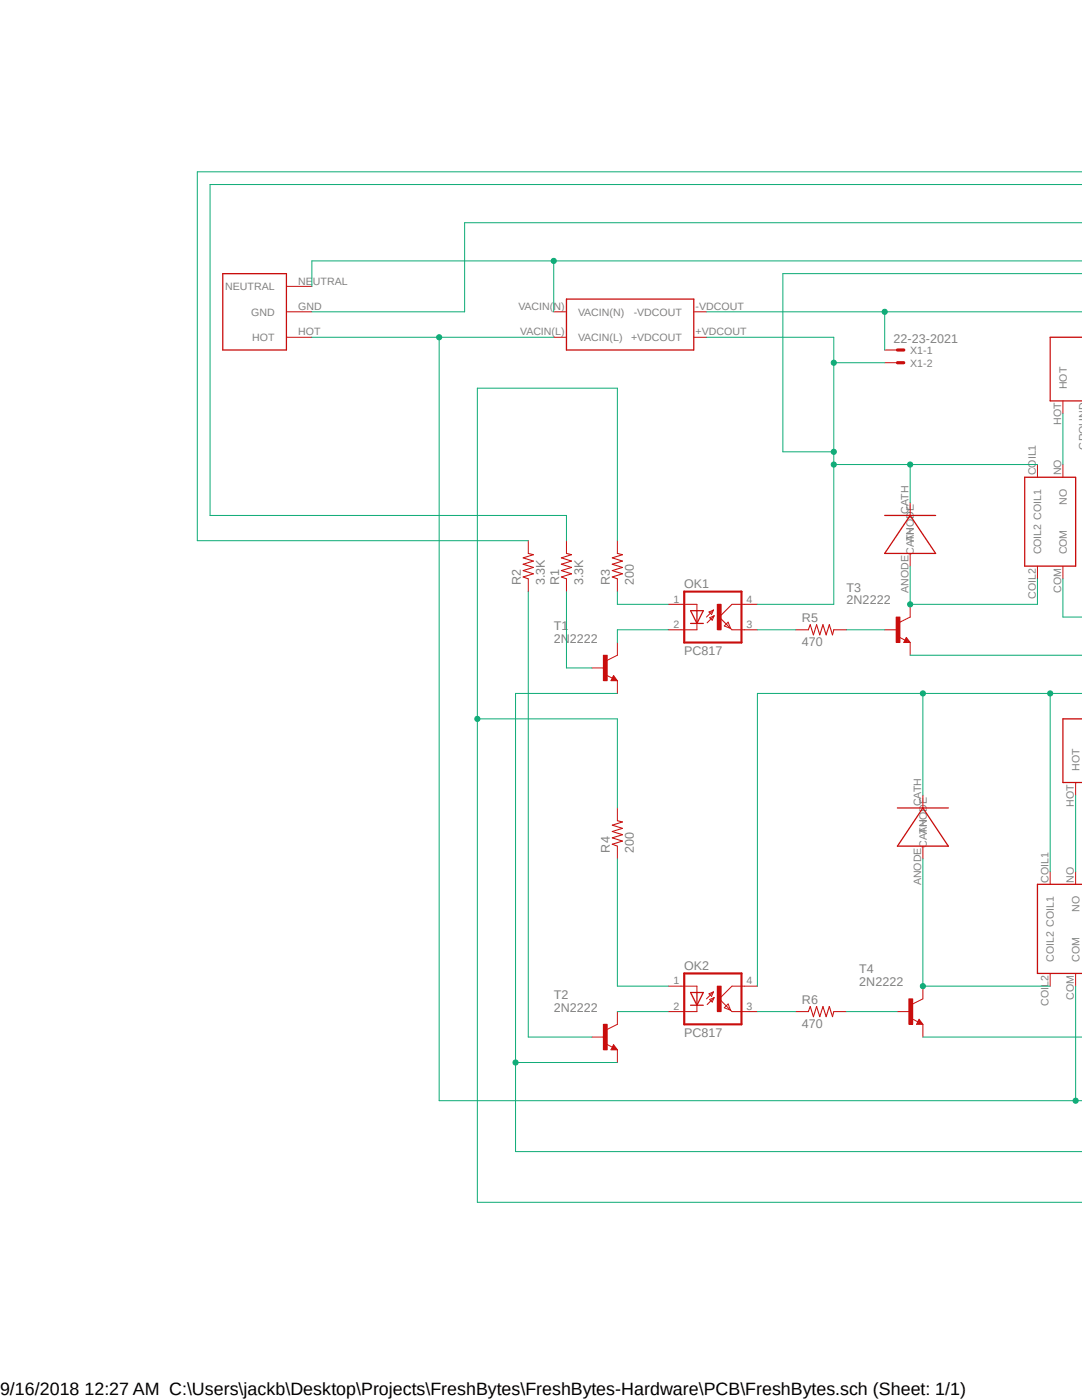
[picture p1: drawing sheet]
<svg xmlns="http://www.w3.org/2000/svg" width="216mm" height="279mm" viewBox="0 0 216 279" stroke-linecap="round" stroke-linejoin="round" font-family="sans-serif">
<path d="M39.3 34.2l176.6 63.9M215.9 176.2l-176.6 63.9" fill="none" stroke="#fff" stroke-width=".2"/>
<path d="M105.4 110.4l1 .3-2 .6 2 .7-2 .6 2 .6-2 .7 2 .6-2 .6 1 .4M113 110.4l1 .3-2 .6 2 .7-2 .6 2 .6-2 .7 2 .6-2 .6 1 .4M123.2 110.4l1 .3-2 .6 2 .7-2 .6 2 .6-2 .7 2 .6-2 .6 1 .4M123.2 163.8l1 .2-2 .7 2 .6-2 .6 2 .7-2 .6 2 .7-2 .6 1 .4" fill="none" stroke="#c90d0c" stroke-width=".21"/>
<path d="M105.4 107.9v2.5M105.4 115.5v2.6M113 107.9v2.5M113 115.5v2.6M123.2 107.9v2.5M123.2 115.5v2.6M120.9 134.7l1.3 .6M122.4 134.8l.8 1h-1.3zM123.2 130.8l-2 1M123.2 161.2v2.6M123.2 168.9v2.5" fill="none" stroke="#c90d0c" stroke-width=".2"/>
<path d="M122.4 135.3l.2 .3h-.4l.2-.5 .5 .6h-.7" fill="none" stroke="#c90d0c" stroke-width=".25"/>
<path d="M120.4 130.8h.8v5h-.8z" fill-rule="evenodd" fill="#c90d0c"/>
<path d="M118.1 133.3h2.5M120.4 130.8h.8v5h-.8zM123.2 128.2v2.6M123.2 135.8v2.6M120.9 208.4l1.3 .6M122.4 208.5l.8 1h-1.3zM123.2 204.4l-2 1" fill="none" stroke="#c90d0c" stroke-width=".2"/>
<path d="M122.4 209l.2 .3h-.4l.2-.6 .5 .7h-.7" fill="none" stroke="#c90d0c" stroke-width=".25"/>
<path d="M120.4 204.4h.8v5.1h-.8z" fill-rule="evenodd" fill="#c90d0c"/>
<path d="M179.4 127.1l1.2 .7M180.8 127.2l.8 1h-1.3zM181.6 123.1l-2 1.1M118.1 207h2.5M120.4 204.4h.8v5.1h-.8zM123.2 201.9v2.5M123.2 209.5v2.5" fill="none" stroke="#c90d0c" stroke-width=".2"/>
<path d="M180.8 127.7l.2 .3h-.4l.2-.5 .6 .6h-.8" fill="none" stroke="#c90d0c" stroke-width=".25"/>
<path d="M178.8 123.1h.8v5.1h-.8z" fill-rule="evenodd" fill="#c90d0c"/>
<path d="M176.5 125.7h2.6M178.8 123.1h.8v5.1h-.8zM181.6 120.6v2.5M181.6 128.2v2.6M184.1 199.3l-2 1.1M181.9 203.3l1.2 .6M183.4 203.4l.7 1h-1.2z" fill="none" stroke="#c90d0c" stroke-width=".2"/>
<path d="M183.4 203.9l.1 .3h-.4l.3-.5 .5 .6h-.8" fill="none" stroke="#c90d0c" stroke-width=".25"/>
<path d="M181.4 199.3h.7v5.1h-.7z" fill-rule="evenodd" fill="#c90d0c"/>
<g fill="none" stroke="#c90d0c" stroke-width=".2">
<path d="M135.9 120.6h3.2v1.3M139.1 124.4v1.3h-3.2M141.5 122.1l.9-.3-.4 .8zM141.6 123.3l.9-.4-.4 .9zM142.4 121.8l-1.4 1.3M142.5 122.9l-1.4 1.4M145.3 124.2l.5 1.2-1.3-.5zM148.6 120.6h-2.6l-2.5 2.5 2.5 2.6h2.6M158.7 125.7h2.6M166.4 125.7h2.5M181.4 199.3h.7v5.1h-.7zM184.1 196.8v2.5"/>
<path d="M158.7 201.9h2.6M166.4 201.9h2.5M179.1 201.9h2.5M184.1 204.4v2.6"/>
</g>
<path d="M161.3 125.7l.4-1 .6 2 .6-2 .7 2 .6-2 .6 2 .7-2 .6 2 .3-1M161.3 201.9l.4-1 .6 2 .6-2 .7 2 .6-2 .6 2 .7-2 .6 2 .3-1" fill="none" stroke="#c90d0c" stroke-width=".21"/>
<path d="M137.8 121.9h2.5l-1.2 2.5zM137.8 124.4h2.5M139.1 121.9v2.5" fill="none" stroke="#c90d0c" stroke-width=".25"/>
<path d="M136.5 118.1h11.5v10.1h-11.5z" fill="none" stroke="#c90d0c" stroke-width=".42"/>
<path d="M143.1 120.6h.8v5.1h-.8z" fill-rule="evenodd" fill="#c90d0c"/>
<g fill="none" stroke="#c90d0c" stroke-width=".2">
<path d="M133.3 120.6h2.6M133.3 125.7h2.6M143.1 120.6h.8v5.1h-.8zM148.6 120.6h2.5M148.6 125.7h2.5M135.9 196.8h3.2v1.3M141.5 198.3l.9-.3-.4 .8zM141.6 199.5l.9-.4-.4 .9zM142.4 198l-1.4 1.3M142.5 199.1l-1.4 1.4M148.6 196.8h-2.6l-2.5 2.5 2.5 2.6h2.6M139.1 200.6v1.3h-3.2"/>
<path d="M144.5 201.1l.8-.7 .5 1.2z"/>
</g>
<path d="M137.8 198.1h2.5l-1.2 2.5zM139.1 198.1v2.5M137.8 200.6h2.5" fill="none" stroke="#c90d0c" stroke-width=".25"/>
<path d="M136.5 194.3h11.5v10.1h-11.5z" fill="none" stroke="#c90d0c" stroke-width=".42"/>
<path d="M143.1 196.8h.8v5.1h-.8z" fill-rule="evenodd" fill="#c90d0c"/>
<g fill="none" stroke="#c90d0c" stroke-width=".2">
<path d="M57.1 57.1h5.1M57.1 62.2h5.1M57.1 67.3h5.1M110.5 62.2h2.5M110.5 67.3h2.5M138.4 62.2h2.6M138.4 67.3h2.6M176.5 69.8h2.6M176.5 72.4h2.6M207 92.7v2.5M212.1 80v2.5M212.1 92.7v2.5"/>
<path d="M181.6 100.3v2.6M181.6 110.4v2.6M207 113v2.5M212.1 113v2.5M184.1 158.7v2.5M214.6 156.2v2.5M184.1 168.9v2.5M209.5 173.9v2.6M214.6 173.9v2.6M133.3 196.8h2.6M143.1 196.8h.8v5.1h-.8zM148.6 196.8h2.5"/>
<path d="M209.5 194.3v2.5M214.6 194.3v2.5M133.3 201.9h2.6M148.6 201.9h2.5"/>
</g>
<path d="M44.4 54.6h12.7v15.2h-12.7zM113 59.7h25.4v10.1h-25.4zM215.9 67.3h-6.4v12.7h6.4M204.5 95.2h10.1v17.8h-10.1zM176.5 102.9h10.2M181.6 102.9l5.1 7.5h-10.2zM215.9 143.5h-3.8v12.7h3.8M179.1 161.2h10.1M184.1 161.2l5.1 7.7h-10.1zM215.9 176.5h-8.9v17.8h8.9" fill="none" stroke="#c90d0c" stroke-width=".25"/>
<path d="M179.1 69.8h1.2M179.1 72.4h1.2" fill="none" stroke="#c90d0c" stroke-width=".64"/>
<path d="M215.9 34.3h-176.5v73.6h66M113 118.1v15.2h5.1M123.2 118.1v2.5h10.1M123.2 138.4h-20.3v91.4M133.3 125.7h-10.1v2.5M102.9 212h20.3" fill="none" stroke="#0dab76" stroke-width=".2"/>
<circle cx="102.9" cy="212" r=".51" fill="#0dab76"/>
<g fill="none" stroke="#0dab76" stroke-width=".2">
<path d="M105.4 118.1v88.9h12.7M151.1 125.7h7.6M168.9 125.7h7.6M123.2 171.4v25.4h10.1M184.1 171.4v25.4h25.4M123.2 201.9h10.1M151.1 201.9h7.6M168.9 201.9h10.2M102.9 229.8h113"/>
<circle cx="102.9" cy="212" r=".51"/>
</g>
<circle cx="184.1" cy="196.8" r=".51" fill="#0dab76"/>
<g fill="none" stroke="#0dab76" stroke-width=".2">
<path d="M181.6 113v7.6h25.4v-5.1"/>
<circle cx="184.1" cy="196.8" r=".51"/>
</g>
<circle cx="181.6" cy="120.6" r=".51" fill="#0dab76"/>
<g fill="none" stroke="#0dab76" stroke-width=".2">
<path d="M166.4 67.3v53.3h-15.3M166.4 92.7h40.6M181.6 92.7v7.6"/>
<circle cx="181.6" cy="120.6" r=".51"/>
</g>
<circle cx="181.6" cy="92.7" r=".51" fill="#0dab76"/>
<circle cx="181.6" cy="92.7" r=".51" fill="none" stroke="#0dab76" stroke-width=".2"/>
<circle cx="166.4" cy="92.7" r=".51" fill="#0dab76"/>
<g fill="none" stroke="#0dab76" stroke-width=".2">
<path d="M156.2 90.2h10.2"/>
<circle cx="166.4" cy="92.7" r=".51"/>
</g>
<circle cx="166.4" cy="90.2" r=".51" fill="#0dab76"/>
<g fill="none" stroke="#0dab76" stroke-width=".2">
<path d="M215.9 54.6h-59.7v35.6M184.1 138.4v20.3M215.9 138.4h-64.8v58.4"/>
<circle cx="166.4" cy="90.2" r=".51"/>
</g>
<circle cx="184.1" cy="138.4" r=".51" fill="#0dab76"/>
<g fill="none" stroke="#0dab76" stroke-width=".2">
<path d="M209.5 138.4v35.5"/>
<circle cx="184.1" cy="138.4" r=".51"/>
</g>
<circle cx="209.5" cy="138.4" r=".51" fill="#0dab76"/>
<g fill="none" stroke="#0dab76" stroke-width=".2">
<path d="M141 67.3h25.4M166.4 72.4h10.1"/>
<circle cx="209.5" cy="138.4" r=".51"/>
</g>
<circle cx="166.4" cy="72.4" r=".51" fill="#0dab76"/>
<g fill="none" stroke="#0dab76" stroke-width=".2">
<path d="M141 62.2h74.9M176.5 62.2v7.6M181.6 130.8h34.3M184.1 207h31.8"/>
<circle cx="166.4" cy="72.4" r=".51"/>
</g>
<circle cx="176.5" cy="62.2" r=".51" fill="#0dab76"/>
<g fill="none" stroke="#0dab76" stroke-width=".2">
<path d="M62.2 67.3h48.3M87.6 67.3v152.4M212.1 82.5v10.2M214.6 158.7v15.2"/>
<circle cx="176.5" cy="62.2" r=".51"/>
</g>
<circle cx="87.6" cy="67.3" r=".51" fill="#0dab76"/>
<g fill="none" stroke="#0dab76" stroke-width=".2">
<path d="M214.6 196.8v22.9M87.6 219.7h128.3"/>
<circle cx="87.6" cy="67.3" r=".51"/>
</g>
<circle cx="214.6" cy="219.7" r=".51" fill="#0dab76"/>
<g fill="none" stroke="#0dab76" stroke-width=".2">
<path d="M62.2 52.1h153.7M110.5 52.1v10.1M212.1 115.5v7.6h3.8"/>
<circle cx="214.6" cy="219.7" r=".51"/>
</g>
<circle cx="110.5" cy="52.1" r=".51" fill="#0dab76"/>
<g fill="none" stroke="#0dab76" stroke-width=".2">
<path d="M215.9 36.8h-174v66.1h71.1v5M62.2 52.1v5M215.9 44.4h-123.2v17.8h-30.5M123.2 107.9v-30.4h-28v162.4M95.2 143.5h28v17.7"/>
<circle cx="110.5" cy="52.1" r=".51"/>
</g>
<circle cx="95.2" cy="143.5" r=".51" fill="#0dab76"/>
<g fill="none" stroke="#0dab76" stroke-width=".2">
<path d="M95.2 239.9h120.7"/>
<circle cx="95.2" cy="143.5" r=".51"/>
</g>
<text font-size="3.6" x="0" y="278.4">9/16/2018 12:27 AM C:\Users\jackb\Desktop\Projects\FreshBytes\FreshBytes-Hardware\PCB\FreshBytes.sch (Sheet: 1/1)</text>
<g font-size="2.5" fill="#808080">
<text x="178.3" y="68.5">22-23-2021</text>
<text x="103.9" y="116.8" transform="rotate(-90 103.9 116.8)">R2</text>
<text x="108.7" y="116.8" transform="rotate(-90 108.7 116.8)">3.3K</text>
<text x="111.6" y="116.8" transform="rotate(-90 111.6 116.8)">R1</text>
<text x="116.3" y="116.8" transform="rotate(-90 116.3 116.8)">3.3K</text>
<text x="121.7" y="116.8" transform="rotate(-90 121.7 116.8)">R3</text>
<text x="126.5" y="116.8" transform="rotate(-90 126.5 116.8)">200</text>
<text x="136.5" y="117.4">OK1</text>
<text x="168.9" y="118.1">T3</text>
<text x="110.5" y="125.7">T1</text>
<text x="160" y="124.2">R5</text>
<text x="168.9" y="120.6">2N2222</text>
<text x="110.5" y="128.2">2N2222</text>
<text x="136.5" y="130.8">PC817</text>
<text x="160" y="129">470</text>
<text x="121.7" y="170.1" transform="rotate(-90 121.7 170.1)">R4</text>
<text x="126.5" y="170.1" transform="rotate(-90 126.5 170.1)">200</text>
<text x="136.5" y="193.6">OK2</text>
<text x="171.5" y="196.8">2N2222</text>
<text x="171.5" y="194.3">T4</text>
<text x="110.5" y="201.9">2N2222</text>
<text x="110.5" y="199.4">T2</text>
<text x="160" y="200.4">R6</text>
<text x="136.5" y="207">PC817</text>
<text x="160" y="205.2">470</text>
</g>
<g font-size="2.1" fill="#808080">
<text x="45" y="57.9">NEUTRAL</text>
<text x="59.5" y="56.8">NEUTRAL</text>
<text x="50.1" y="63">GND</text>
<text x="59.5" y="61.8">GND</text>
<text x="103.5" y="61.8">VACIN(N)</text>
<text x="115.4" y="63">VACIN(N)</text>
<text x="126.4" y="63">-VDCOUT</text>
<text x="138.8" y="61.8">-VDCOUT</text>
<text x="50.3" y="68.1">HOT</text>
<text x="59.5" y="66.9">HOT</text>
<text x="103.8" y="66.9">VACIN(L)</text>
<text x="115.4" y="68.1">VACIN(L)</text>
<text x="125.9" y="68.1">+VDCOUT</text>
<text x="138.8" y="66.9">+VDCOUT</text>
<text x="181.6" y="70.6">X1-1</text>
<text x="181.6" y="73.2">X1-2</text>
<text x="212.9" y="77.7" transform="rotate(-90 212.9 77.7)">HOT</text>
<text x="211.8" y="84.8" transform="rotate(-90 211.8 84.8)">HOT</text>
<text x="216.8" y="89.7" transform="rotate(-90 216.8 89.7)">GROUND</text>
<text x="206.7" y="94.9" transform="rotate(-90 206.7 94.9)">COIL1</text>
<text x="211.8" y="94.9" transform="rotate(-90 211.8 94.9)">NO</text>
<text x="212.9" y="100.8" transform="rotate(-90 212.9 100.8)">NO</text>
<text x="181.3" y="102.5" transform="rotate(-90 181.3 102.5)">CATH</text>
<text x="182.4" y="110.8" transform="rotate(-90 182.4 110.8)">CATH</text>
<text x="182.4" y="108.1" transform="rotate(-90 182.4 108.1)">ANODE</text>
<text x="207.8" y="110.7" transform="rotate(-90 207.8 110.7)">COIL2 COIL1</text>
<text x="212.9" y="110.7" transform="rotate(-90 212.9 110.7)">COM</text>
<text x="181.3" y="118.3" transform="rotate(-90 181.3 118.3)">ANODE</text>
<text x="206.7" y="119.5" transform="rotate(-90 206.7 119.5)">COIL2</text>
<text x="211.8" y="118.3" transform="rotate(-90 211.8 118.3)">COM</text>
<text x="134.4" y="120.3">1</text>
<text x="134.4" y="125.3">2</text>
<text x="148.9" y="120.3">4</text>
<text x="148.9" y="125.3">3</text>
<text x="215.4" y="153.8" transform="rotate(-90 215.4 153.8)">HOT</text>
<text x="183.8" y="160.9" transform="rotate(-90 183.8 160.9)">CATH</text>
<text x="214.3" y="161" transform="rotate(-90 214.3 161)">HOT</text>
<text x="184.9" y="166.5" transform="rotate(-90 184.9 166.5)">ANODE</text>
<text x="184.9" y="169.2" transform="rotate(-90 184.9 169.2)">CATH</text>
<text x="183.8" y="176.7" transform="rotate(-90 183.8 176.7)">ANODE</text>
<text x="209.2" y="176.1" transform="rotate(-90 209.2 176.1)">COIL1</text>
<text x="214.3" y="176.1" transform="rotate(-90 214.3 176.1)">NO</text>
<text x="215.4" y="182" transform="rotate(-90 215.4 182)">NO</text>
<text x="210.3" y="191.9" transform="rotate(-90 210.3 191.9)">COIL2 COIL1</text>
<text x="215.4" y="191.9" transform="rotate(-90 215.4 191.9)">COM</text>
<text x="134.4" y="196.4">1</text>
<text x="148.9" y="196.4">4</text>
<text x="134.4" y="201.5">2</text>
<text x="148.9" y="201.5">3</text>
<text x="209.2" y="200.7" transform="rotate(-90 209.2 200.7)">COIL2</text>
<text x="214.3" y="199.5" transform="rotate(-90 214.3 199.5)">COM</text>
</g>
</svg>
